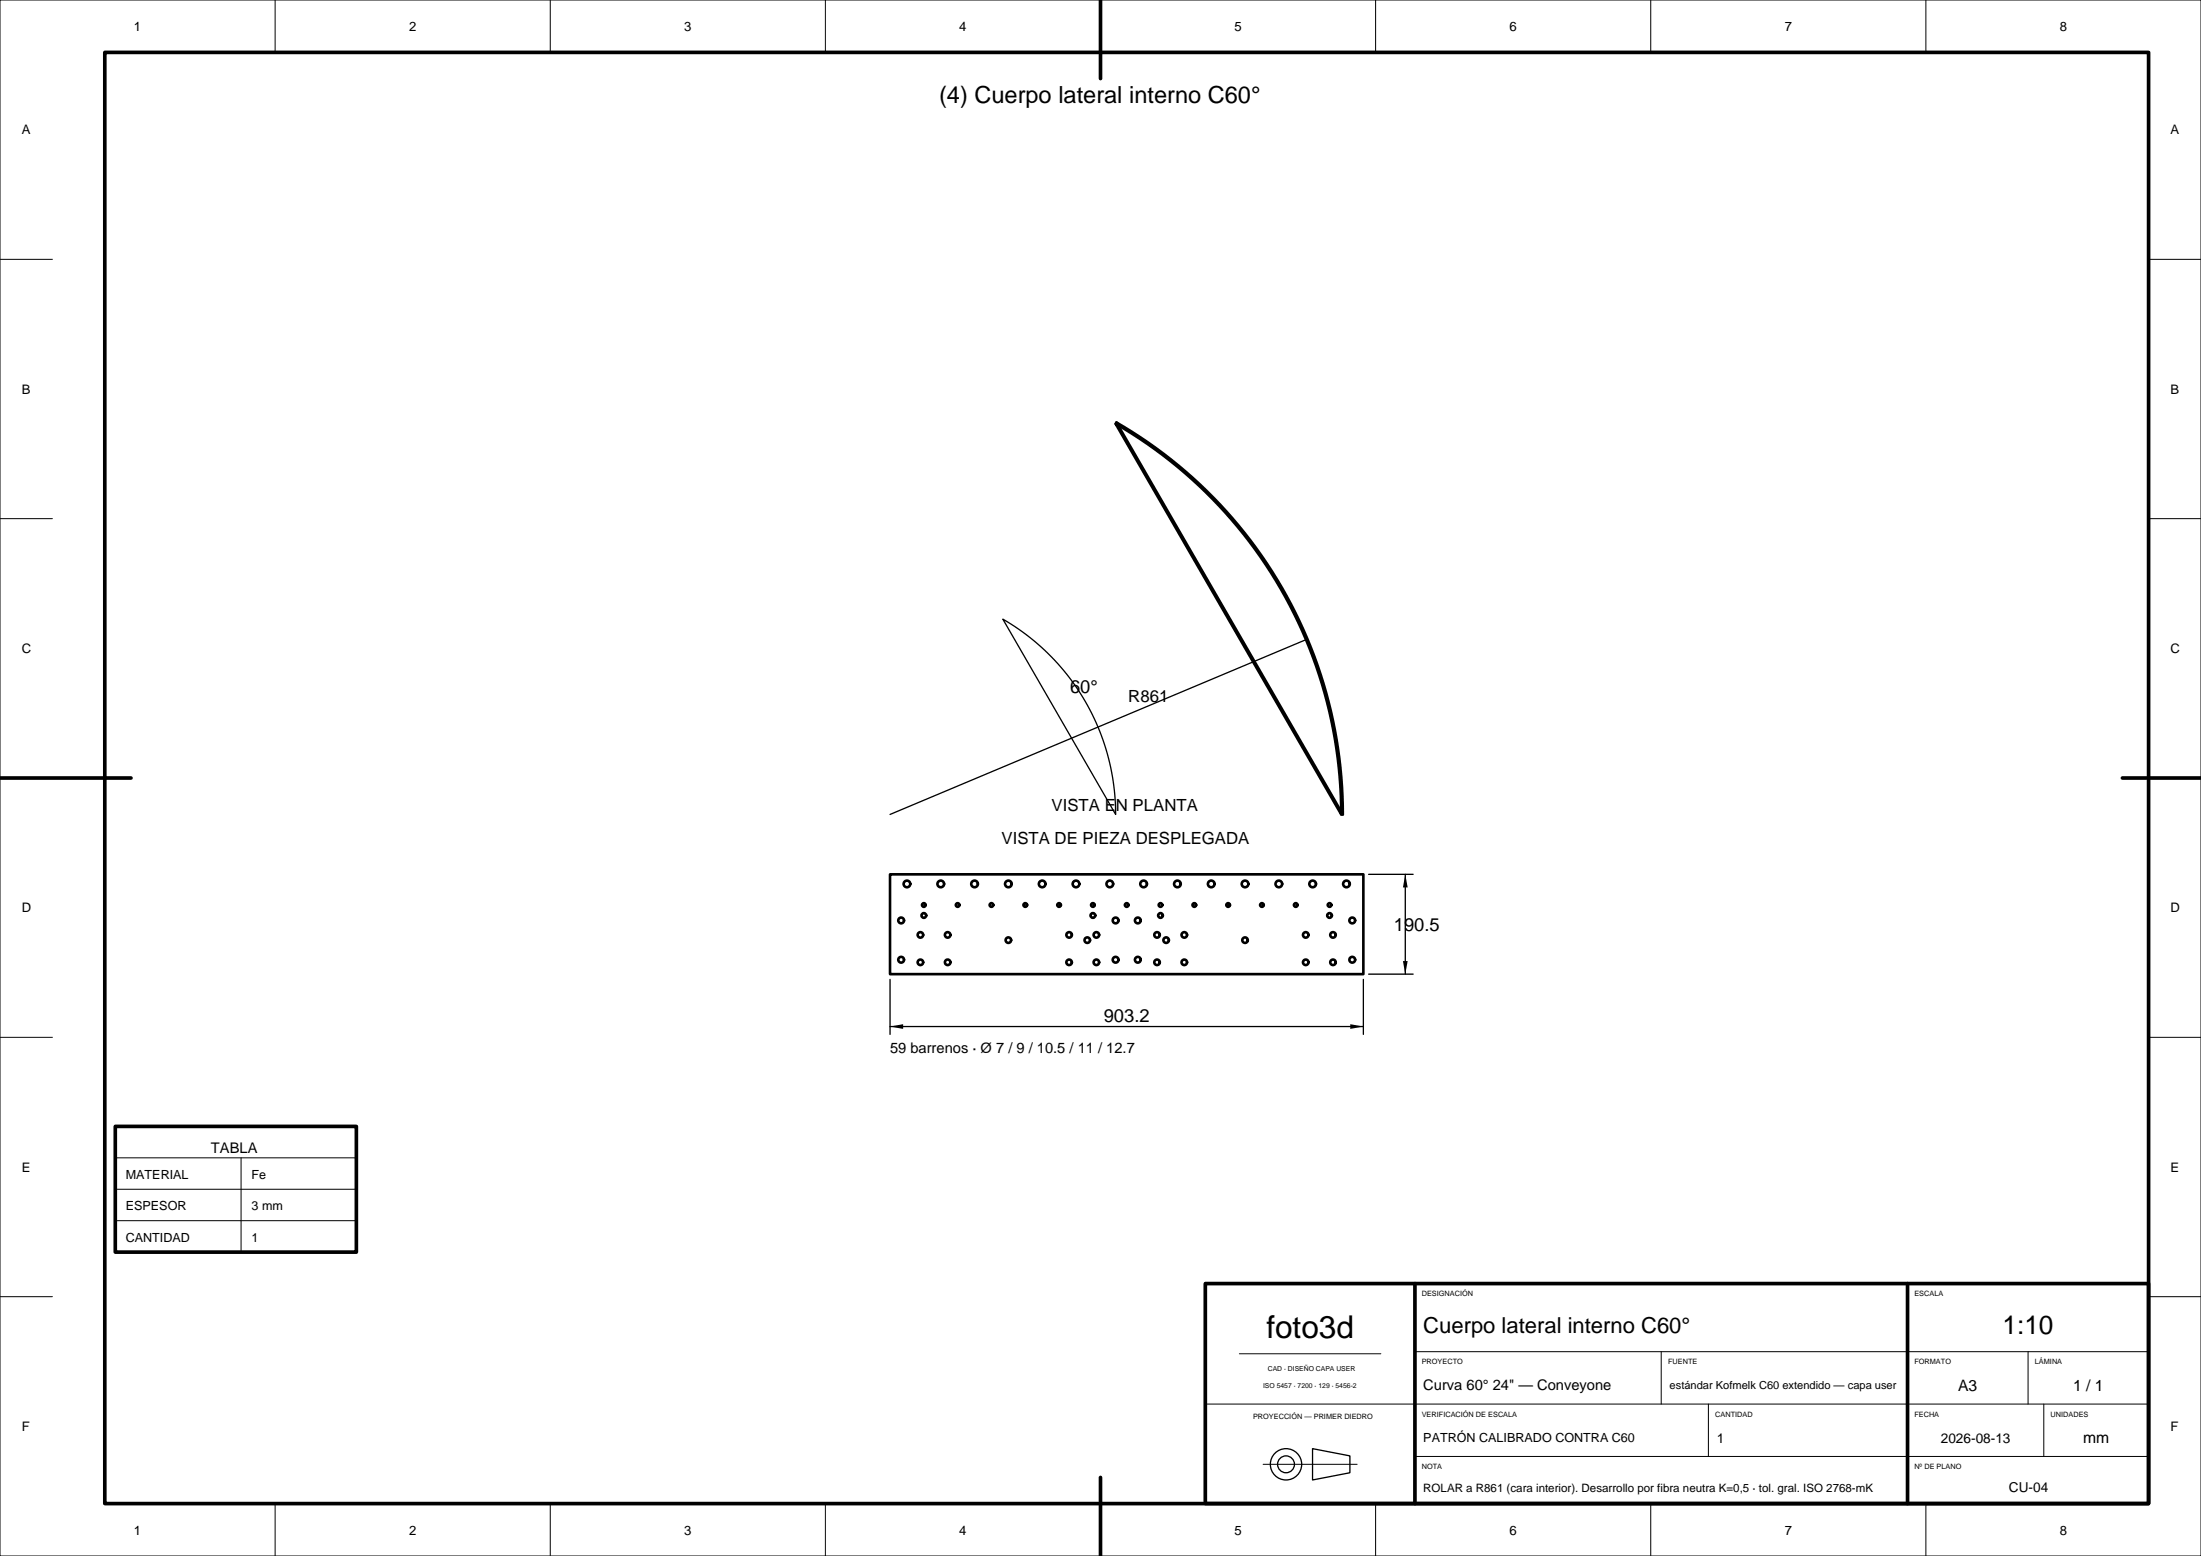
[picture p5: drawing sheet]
<svg xmlns="http://www.w3.org/2000/svg" width="420mm" height="297mm" viewBox="0 0 420 297" stroke-linecap="round" stroke-linejoin="round" font-family="sans-serif">
<g fill="none" stroke="#000" stroke-width=".25">
<path d="M191.4 118.2a43.1 43.1 0 0 1 21.5 37.3zM249.2 122.1l-79.4 33.4M261.2 166.9h8.5M268.2 166.9v19M169.8 186.9v10.5M169.8 195.9h90.4M260.2 186.9v10.5M261.2 185.9h8.5M250.5 276.5l7.1 1.4v3.2l-7.1 1.4z"/>
<circle cx="245.4" cy="279.5" r="2.99"/>
<circle cx="245.4" cy="279.5" r="1.61"/>
</g>
<g fill="none" stroke="#000" stroke-width=".5">
<path d="M212.9 80.9a86.1 86.1 0 0 1 43 74.6zM213 80.6a86.4 86.4 0 0 1 43.2 74.9zM213 80.6l-.1 .3M255.9 155.5h.3M169.8 166.9h90.4v19h-90.4z"/>
<circle cx="172" cy="175.7" r=".55"/>
<circle cx="173.1" cy="168.7" r=".63"/>
<circle cx="175.6" cy="178.4" r=".53"/>
<circle cx="176.3" cy="172.7" r=".35"/>
<circle cx="176.3" cy="174.7" r=".45"/>
<circle cx="179.5" cy="168.7" r=".64"/>
<circle cx="180.8" cy="178.4" r=".53"/>
<circle cx="182.7" cy="172.7" r=".35"/>
<circle cx="186" cy="168.7" r=".63"/>
<circle cx="189.2" cy="172.7" r=".35"/>
<circle cx="192.4" cy="168.7" r=".63"/>
<circle cx="192.4" cy="179.5" r=".53"/>
<circle cx="195.6" cy="172.7" r=".35"/>
<circle cx="198.9" cy="168.7" r=".63"/>
<circle cx="202.1" cy="172.7" r=".35"/>
<circle cx="204" cy="178.4" r=".53"/>
<circle cx="205.3" cy="168.7" r=".64"/>
<circle cx="207.5" cy="179.5" r=".53"/>
<circle cx="208.5" cy="172.7" r=".35"/>
<circle cx="208.5" cy="174.7" r=".45"/>
<circle cx="209.2" cy="178.4" r=".53"/>
<circle cx="211.8" cy="168.7" r=".64"/>
<circle cx="212.9" cy="175.7" r=".55"/>
<circle cx="215" cy="172.7" r=".35"/>
<circle cx="217.1" cy="175.7" r=".55"/>
<circle cx="218.2" cy="168.7" r=".63"/>
<circle cx="220.8" cy="178.4" r=".53"/>
<circle cx="221.5" cy="174.7" r=".45"/>
<circle cx="221.5" cy="172.7" r=".35"/>
<circle cx="222.5" cy="179.5" r=".52"/>
<circle cx="224.7" cy="168.7" r=".63"/>
<circle cx="226" cy="178.4" r=".53"/>
<circle cx="227.9" cy="172.7" r=".35"/>
<circle cx="231.1" cy="168.7" r=".64"/>
<circle cx="234.4" cy="172.7" r=".35"/>
<circle cx="237.6" cy="179.5" r=".52"/>
<circle cx="237.6" cy="168.7" r=".64"/>
<circle cx="240.8" cy="172.7" r=".35"/>
<circle cx="244" cy="168.7" r=".63"/>
<circle cx="247.3" cy="172.7" r=".35"/>
<circle cx="249.2" cy="178.4" r=".53"/>
<circle cx="250.5" cy="168.7" r=".63"/>
<circle cx="253.7" cy="174.7" r=".45"/>
<circle cx="253.7" cy="172.7" r=".35"/>
<circle cx="254.4" cy="178.4" r=".53"/>
<circle cx="256.9" cy="168.7" r=".64"/>
<circle cx="258" cy="175.7" r=".55"/>
<circle cx="172" cy="183.2" r=".55"/>
<circle cx="175.6" cy="183.7" r=".53"/>
<circle cx="180.8" cy="183.7" r=".53"/>
<circle cx="204" cy="183.7" r=".53"/>
<circle cx="209.2" cy="183.7" r=".53"/>
<circle cx="212.9" cy="183.2" r=".55"/>
<circle cx="217.1" cy="183.2" r=".55"/>
<circle cx="220.8" cy="183.7" r=".53"/>
<circle cx="226" cy="183.7" r=".53"/>
<circle cx="249.2" cy="183.7" r=".53"/>
<circle cx="254.4" cy="183.7" r=".53"/>
<circle cx="258" cy="183.2" r=".55"/>
</g>
<path d="M268.2 166.9l.4 2.5h-.9zM169.8 195.9l2.5-.4v.9zM257.7 195.5l2.5 .4-2.5 .5zM267.7 183.4h.9l-.4 2.5z" fill="#000"/>
<path d="M20 10h390v277h-390zM210 0v15M0 148.5h25M405 148.5h15M22 215h46v24h-46zM230 245h180v42h-180zM270 245v42M364 245v42M210 282v15" fill="none" stroke="#000" stroke-width=".7"/>
<g fill="none" stroke="#000" stroke-width=".19">
<path d="M0 0h420v297h-420zM52.5 0v10M105 0v10M157.5 0v10M210 0v10M262.5 0v10M315 0v10M367.5 0v10M0 49.5h10M410 49.5h10M0 99h10M410 99h10"/>
<path d="M0 148.5h10M410 148.5h10M0 198h10M410 198h10M22 221h46M22 227h46M22 233h46M46 221v18M0 247.5h10M236.5 258.4h27M270 258h140M317 258v10"/>
<path d="M387 258v10M410 247.5h10M230 268h180M241 279.5h18M270 278h140M326 268v10M390 268v10M52.5 287v10M105 287v10M157.5 287v10M210 287v10M262.5 287v10"/>
<path d="M315 287v10M367.5 287v10"/>
</g>
<text font-size="6" x="241.7" y="255.4">foto3d</text>
<text font-size="5" x="382.1" y="254.7">1:10</text>
<text font-size="4.5" x="179.2" y="19.6">(4) Cuerpo lateral interno C60°</text>
<text font-size="4.2" x="271.6" y="254.4">Cuerpo lateral interno C60°</text>
<g font-size="3.5">
<text x="204.2" y="132.2">60°</text>
<text x="266" y="177.7">190.5</text>
<text x="210.6" y="195">903.2</text>
</g>
<g font-size="3.2">
<text x="215.3" y="133.9">R861</text>
<text x="200.7" y="154.9">VISTA EN PLANTA</text>
<text x="191.1" y="161">VISTA DE PIEZA DESPLEGADA</text>
</g>
<g font-size="3">
<text x="373.7" y="265.5">A3</text>
<text x="395.6" y="265.5">1 / 1</text>
<text x="397.5" y="275.5">mm</text>
</g>
<g font-size="2.8">
<text x="169.8" y="200.9">59 barrenos · Ø 7 / 9 / 10.5 / 11 / 12.7</text>
<text x="40.3" y="220">TABLA</text>
<text x="271.6" y="265.4">Curva 60° 24&quot; — Conveyone</text>
</g>
<g font-size="2.6">
<text x="327.6" y="275.3">1</text>
<text x="370.4" y="275.3">2026-08-13</text>
<text x="383.4" y="284.8">CU-04</text>
</g>
<g font-size="2.5">
<text x="25.6" y="5.9">1</text>
<text x="78.1" y="5.9">2</text>
<text x="130.6" y="5.9">3</text>
<text x="183.1" y="5.9">4</text>
<text x="235.6" y="5.9">5</text>
<text x="288.1" y="5.9">6</text>
<text x="340.6" y="5.9">7</text>
<text x="393.1" y="5.9">8</text>
<text x="4.2" y="25.7">A</text>
<text x="414.2" y="25.7">A</text>
<text x="4.2" y="75.1">B</text>
<text x="414.2" y="75.1">B</text>
<text x="4.2" y="124.7">C</text>
<text x="414.2" y="124.7">C</text>
<text x="4.2" y="174.1">D</text>
<text x="414.2" y="174.1">D</text>
<text x="4.2" y="223.7">E</text>
<text x="414.2" y="223.7">E</text>
<text x="4.2" y="273.1">F</text>
<text x="414.2" y="273.1">F</text>
<text x="25.6" y="292.9">1</text>
<text x="78.1" y="292.9">2</text>
<text x="130.6" y="292.9">3</text>
<text x="183.1" y="292.9">4</text>
<text x="235.6" y="292.9">5</text>
<text x="288.1" y="292.9">6</text>
<text x="340.6" y="292.9">7</text>
<text x="393.1" y="292.9">8</text>
</g>
<g font-size="2.4">
<text x="24" y="225">MATERIAL</text>
<text x="48" y="225">Fe</text>
<text x="24" y="231">ESPESOR</text>
<text x="48" y="231">3 mm</text>
<text x="24" y="237">CANTIDAD</text>
<text x="48" y="237">1</text>
<text x="271.6" y="275.3">PATRÓN CALIBRADO CONTRA C60</text>
</g>
<text font-size="2.2" x="271.6" y="284.7">ROLAR a R861 (cara interior). Desarrollo por fibra neutra K=0,5 · tol. gral. ISO 2768-mK</text>
<text font-size="2.1" x="318.6" y="265.2">estándar Kofmelk C60 extendido — capa user</text>
<g font-size="1.4">
<text x="271.3" y="247.4">DESIGNACIÓN</text>
<text x="365.3" y="247.4">ESCALA</text>
<text x="271.3" y="260.4">PROYECTO</text>
<text x="318.3" y="260.4">FUENTE</text>
<text x="365.3" y="260.4">FORMATO</text>
<text x="388.3" y="260.4">LÁMINA</text>
<text x="239.1" y="270.9">PROYECCIÓN — PRIMER DIEDRO</text>
<text x="271.3" y="270.4">VERIFICACIÓN DE ESCALA</text>
<text x="327.3" y="270.4">CANTIDAD</text>
<text x="365.3" y="270.4">FECHA</text>
<text x="391.3" y="270.4">UNIDADES</text>
<text x="271.3" y="280.4">NOTA</text>
<text x="365.3" y="280.4">Nº DE PLANO</text>
</g>
<g font-size="1.3">
<text x="241.9" y="261.7">CAD · DISEÑO CAPA USER</text>
<text x="241" y="264.9">ISO 5457 · 7200 · 129 · 5456-2</text>
</g>
</svg>
